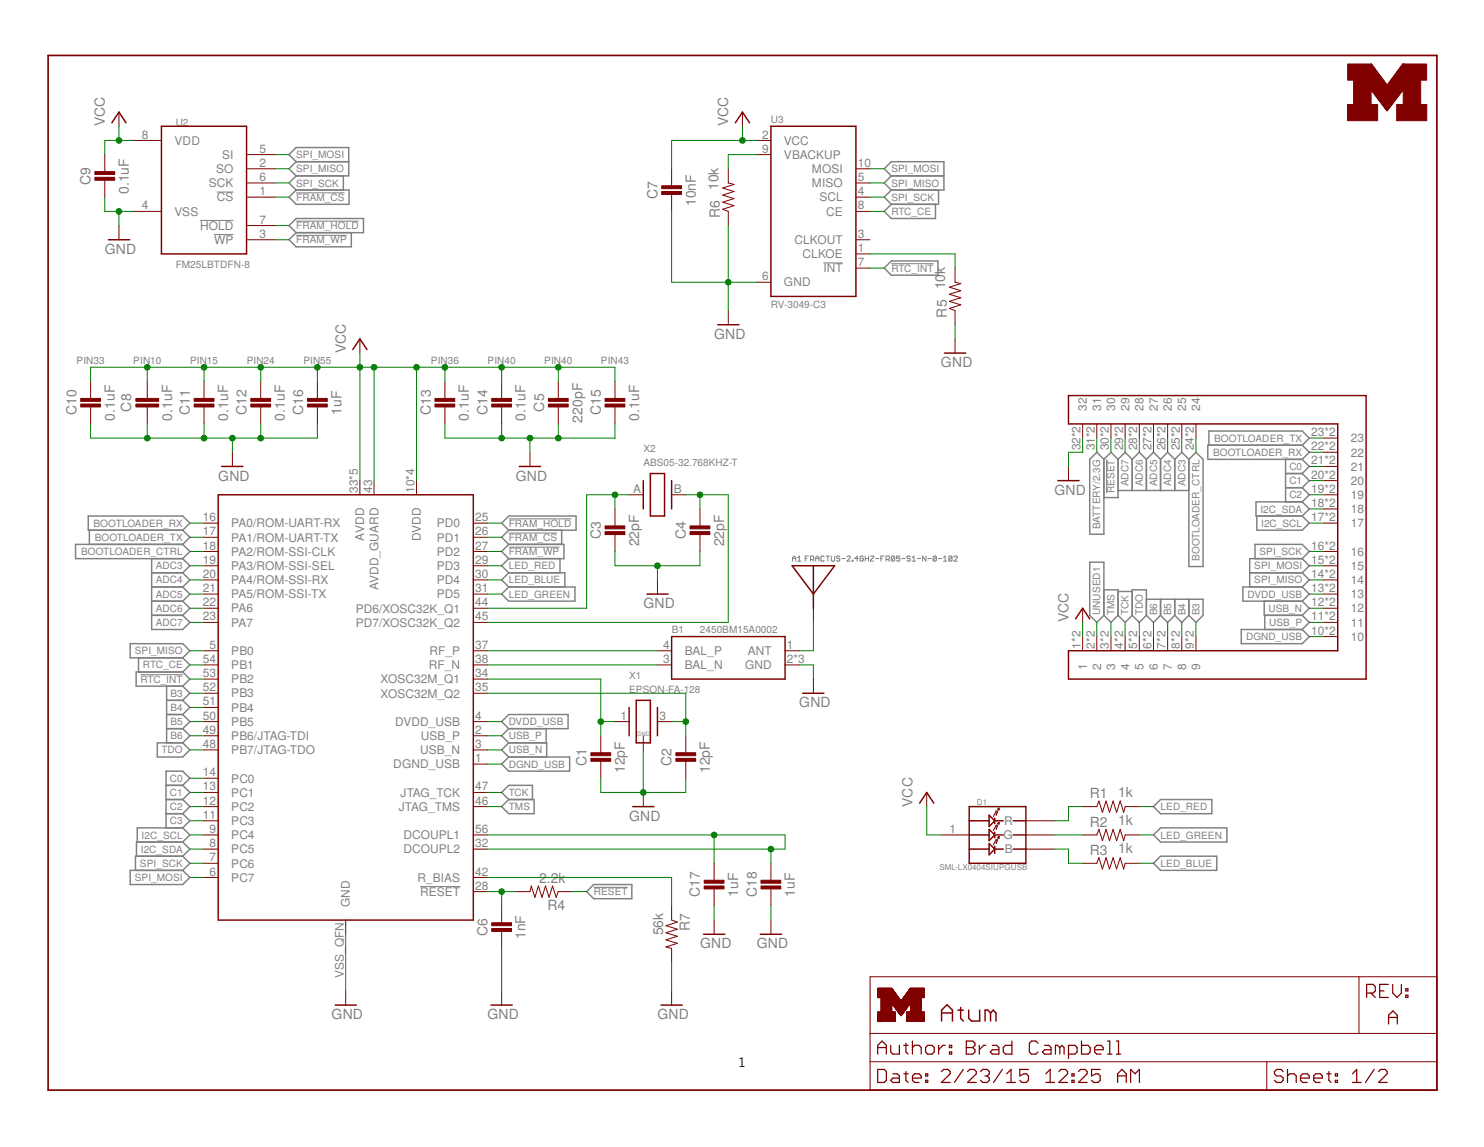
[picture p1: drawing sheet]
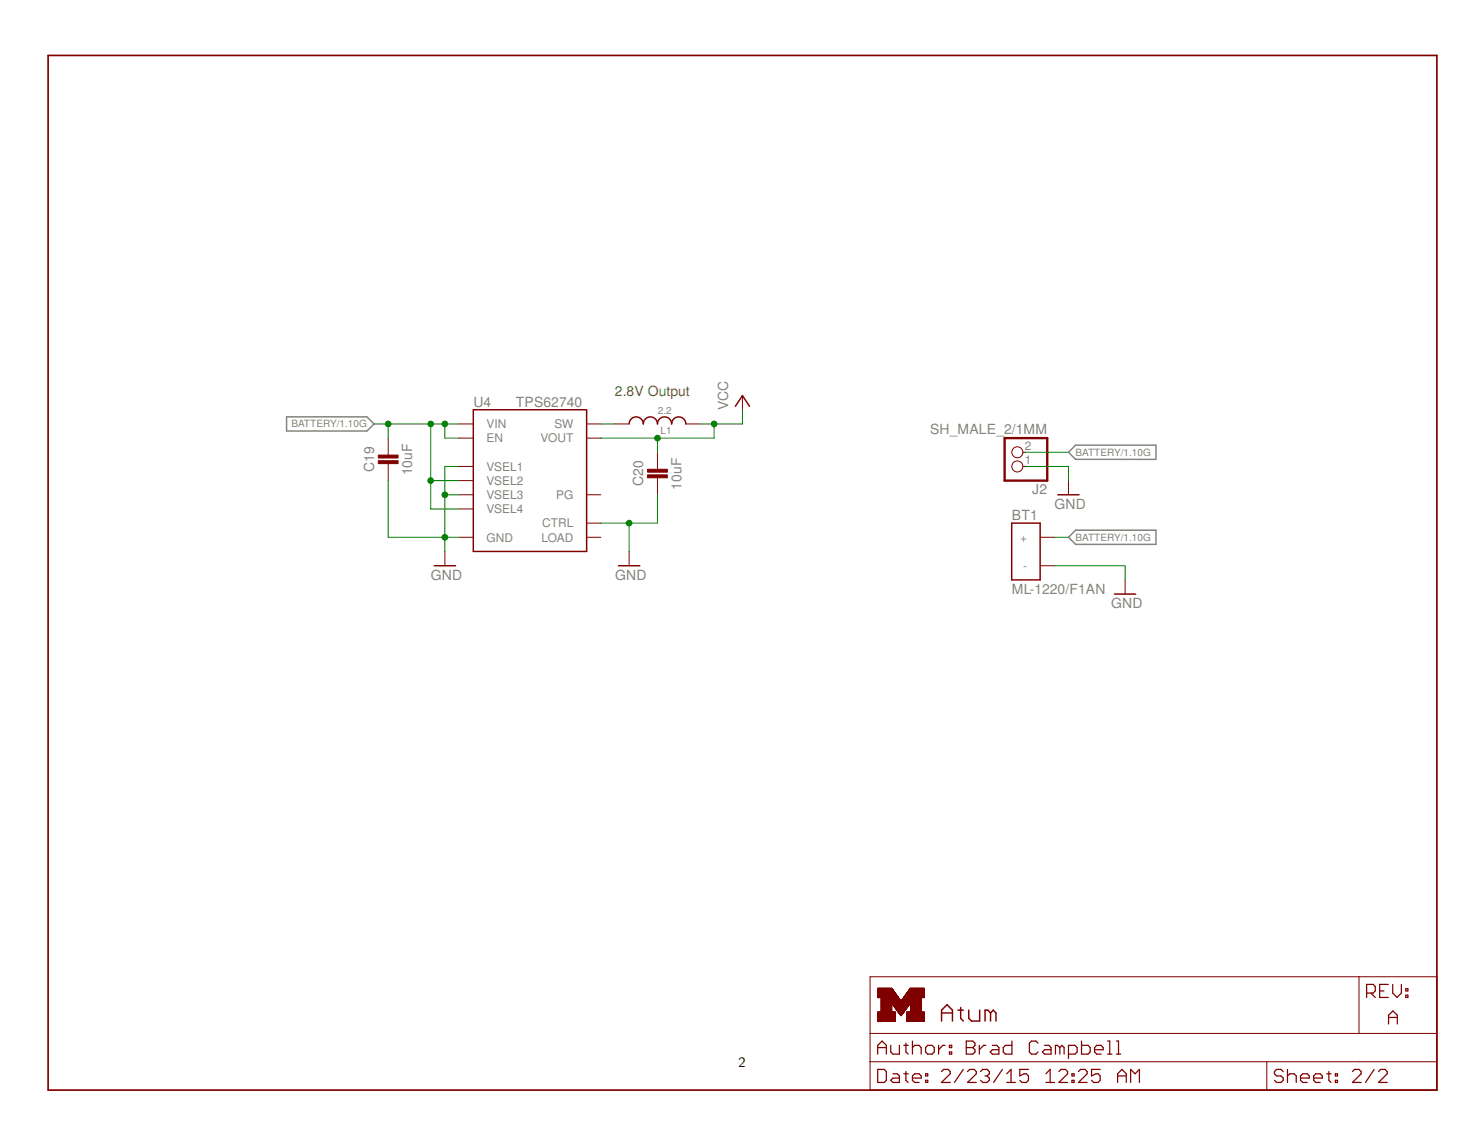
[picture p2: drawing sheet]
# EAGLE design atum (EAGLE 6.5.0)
AUTHOR: Brad Campbell; REV: A; TITLE: Atum

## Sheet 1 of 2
FRAME1 (LETTER_L): HEIGHT: 8.5in; WIDTH: 11in

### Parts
A1  FRACTUS-2.4GHZ-FR05-S1-N-0-102  [FRACTUS-ANTENNA-FR05-S1-N-0-102]
B1  2450BM15A0002  [2450BM]
C1  12pF  CAPACITOR  [0402_CAP]
C2  12pF  CAPACITOR  [0402_CAP]
C3  22pF  CAPACITOR  [0402_CAP]
C4  22pF  CAPACITOR  [0402_CAP]
C5  220pF  CAPACITOR  [0402_CAP]
C6  1nF  CAPACITOR  [0402_CAP]
C7  10nF  CAPACITOR  [0402_CAP]
C8  0.1uF  C-EUC0201  [C0201]
C9  0.1uF  CAPACITOR  [0402_CAP]
C10  0.1uF  CAPACITOR  [0402_CAP]
C11  0.1uF  CAPACITOR  [0402_CAP]
C12  0.1uF  CAPACITOR  [0402_CAP]
C13  0.1uF  CAPACITOR  [0402_CAP]
C14  0.1uF  CAPACITOR  [0402_CAP]
C15  0.1uF  CAPACITOR  [0402_CAP]
C16  1uF  CAPACITOR  [0402_CAP]
C17  1uF  CAPACITOR  [0402_CAP]
C18  1uF  CAPACITOR  [0402_CAP]
D1  SML-LX0404SIUPGUSB  [1MM_SQ_4PAD]
J3  ATUM-HEADER  [ATUM-HEADER]
LOGO1  UMICH_SOLID_TINY  [UMICH_SOLID_50MIL]
R1  1k  RESISTOR  [0402_RES]
R2  1k  RESISTOR  [0402_RES]
R3  1k  RESISTOR  [0402_RES]
R4  2.2k  RESISTOR  [0402_RES]
R5  10k  RESISTOR  [0402_RES]
R6  10k  RESISTOR  [0402_RES]
R7  56k  RESISTOR  [0402_RES]
U1  CC2538  [S-PVQFN-N56]
U2  FM25LBTDFN-8  [TDFN-8]
U3  RV-3049-C3  [MICRO-CRYSTAL-C3]
X1  EPSON-FA-128  [FA-128]
X2  ABS05-32.768KHZ-T  [ABS05]

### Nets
!FRAM_CS: U1.26(PD1) U2.1(!CS)
!FRAM_HOLD: U1.25(PD0) U2.7(!HOLD)
!FRAM_WP: U1.27(PD2) U2.3(!WP)
!RESET: J3.30 J3.30B R4.1
!RTC_INT: U1.53(PB2) U3.7(!INT)
ADC3: J3.25 J3.25B U1.19(PA3/ROM-SSI-SEL)
ADC4: J3.26 J3.26B U1.20(PA4/ROM-SSI-RX)
ADC5: J3.27 J3.27B U1.21(PA5/ROM-SSI-TX)
ADC6: J3.28 J3.28B U1.22(PA6)
ADC7: J3.29 J3.29B U1.23(PA7)
ANTENNA: A1.1(ANTENNA) B1.1(ANT)
B3: J3.9 J3.9B U1.52(PB3)
B4: J3.8 J3.8B U1.51(PB4)
B5: J3.7 J3.7B U1.50(PB5)
B6: J3.6 J3.6B U1.49(PB6/JTAG-TDI)
BATTERY: J3.31 J3.31B ; also sheet 2
BOOTLOADER_CTRL: J3.24 J3.24B U1.18(PA2/ROM-SSI-CLK)
BOOTLOADER_RX: J3.22 J3.22B U1.16(PA0/ROM-UART-RX)
BOOTLOADER_TX: J3.23 J3.23B U1.17(PA1/ROM-UART-TX)
C0: J3.21 J3.21B U1.14(PC0)
C1: J3.20 J3.20B U1.13(PC1)
C2: J3.19 J3.19B U1.12(PC2)
C3: U1.11(PC3)
DGND_USB: J3.10 J3.10B U1.1(DGND_USB)
DVDD_USB: J3.13 J3.13B U1.4(DVDD_USB)
GND: B1.2(GND) B1.5(GND) B1.6(GND) C1.2 C2.2 C3.2 C4.2 C5.2 C6.2 C7.2 C8.2 C9.2 C10.2 C11.2 C12.2 C13.2 C14.2 C15.2 C16.2 C17.2 C18.2 J3.32 J3.32B R5.1 R6.1 R7.2 U1.VSS_QFN(GND) U2.4(VSS) U3.6(GND) X1.2(GND) X1.4(GND) ; also sheet 2
I2C_SCL: J3.17 J3.17B U1.9(PC4)
I2C_SDA: J3.18 J3.18B U1.8(PC5)
LED_BLUE: R3.2 U1.30(PD4)
LED_GREEN: R2.2 U1.31(PD5)
LED_RED: R1.2 U1.29(PD3)
N$1: C6.1 R4.2 U1.28(!RESET)
N$6: C3.1 U1.44(PD6/XOSC32K_Q1) X2.A
N$7: D1.2(R) R1.1
N$8: R7.1 U1.42(R_BIAS)
N$9: C1.1 U1.34(XOSC32M_Q1) X1.1
N$10: C2.1 U1.35(XOSC32M_Q2) X1.3
N$11: D1.4(G) R2.1
N$12: D1.3(B) R3.1
N$13: C4.1 U1.45(PD7/XOSC32K_Q2) X2.B
N$14: R6.2 U3.9(VBACKUP)
N$15: C17.1 C18.1 U1.32(DCOUPL2) U1.56(DCOUPL1)
N$16: R5.2 U3.1(CLKOE)
RF_N: B1.3(BAL_N) U1.38(RF_N)
RF_P: B1.4(BAL_P) U1.37(RF_P)
RTC_CE: U1.54(PB1) U3.8(CE)
SPI_MISO: J3.14 J3.14B U1.5(PB0) U2.2(SO) U3.5(MISO)
SPI_MOSI: J3.15 J3.15B U1.6(PC7) U2.5(SI) U3.10(MOSI)
SPI_SCK: J3.16 J3.16B U1.7(PC6) U2.6(SCK) U3.4(SCL)
TCK: J3.4 J3.4B U1.47(JTAG_TCK)
TDO: J3.5 J3.5B U1.48(PB7/JTAG-TDO)
TMS: J3.3 J3.3B U1.46(JTAG_TMS)
UNUSED1: J3.2 J3.2B
USB_N: J3.12 J3.12B U1.3(USB_N)
USB_P: J3.11 J3.11B U1.2(USB_P)
VCC: C5.1 C7.1 C8.1 C9.1 C10.1 C11.1 C12.1 C13.1 C14.1 C15.1 C16.1 D1.1(VDD) J3.1 J3.1B U1.10(DVDD) U1.15(DVDD) U1.24(DVDD) U1.33(AVDD) U1.36(AVDD) U1.39(AVDD) U1.40(AVDD) U1.41(AVDD) U1.43(AVDD_GUARD) U1.55(DVDD) U2.8(VDD) U3.2(VCC) ; also sheet 2
Unconnected: U3.3(CLKOUT)

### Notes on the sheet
- PIN33 | PIN10 | PIN15 | PIN24 | PIN55 | PIN36 | PIN40 | PIN40 | PIN43

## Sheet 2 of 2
FRAME2 (LETTER_L): HEIGHT: 8.5in; WIDTH: 11in

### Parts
BT1  ML-1220/F1AN  [ML-1220/F1BN]
C19  10uF  CAPACITOR0603_CAP  [0603_CAP]
C20  10uF  CAPACITOR0603_CAP  [0603_CAP]
J2  SH_MALE_2/1MM  [SH-1X2/1MM]
L1  2.2  MIPSZ2012D  [MIPSZ201D]
U4  TPS62740  [R-PWSON-12]

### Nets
BATTERY: BT1.POS(+) C19.1 J2.2 U4.1(VIN) U4.8(VSEL4) U4.10(VSEL2) U4.12(EN) ; also sheet 1
GND: BT1.NEG(-) C19.2 C20.2 J2.1 U4.3(GND) U4.4(CTRL) U4.9(VSEL3) U4.11(VSEL1) U4.NC(GND) ; also sheet 1
N$5: L1.1 U4.2(SW)
VCC: C20.1 L1.2 U4.5(VOUT) ; also sheet 1
Unconnected: U4.6(LOAD) U4.7(PG)

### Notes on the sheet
- 2.8V Output
